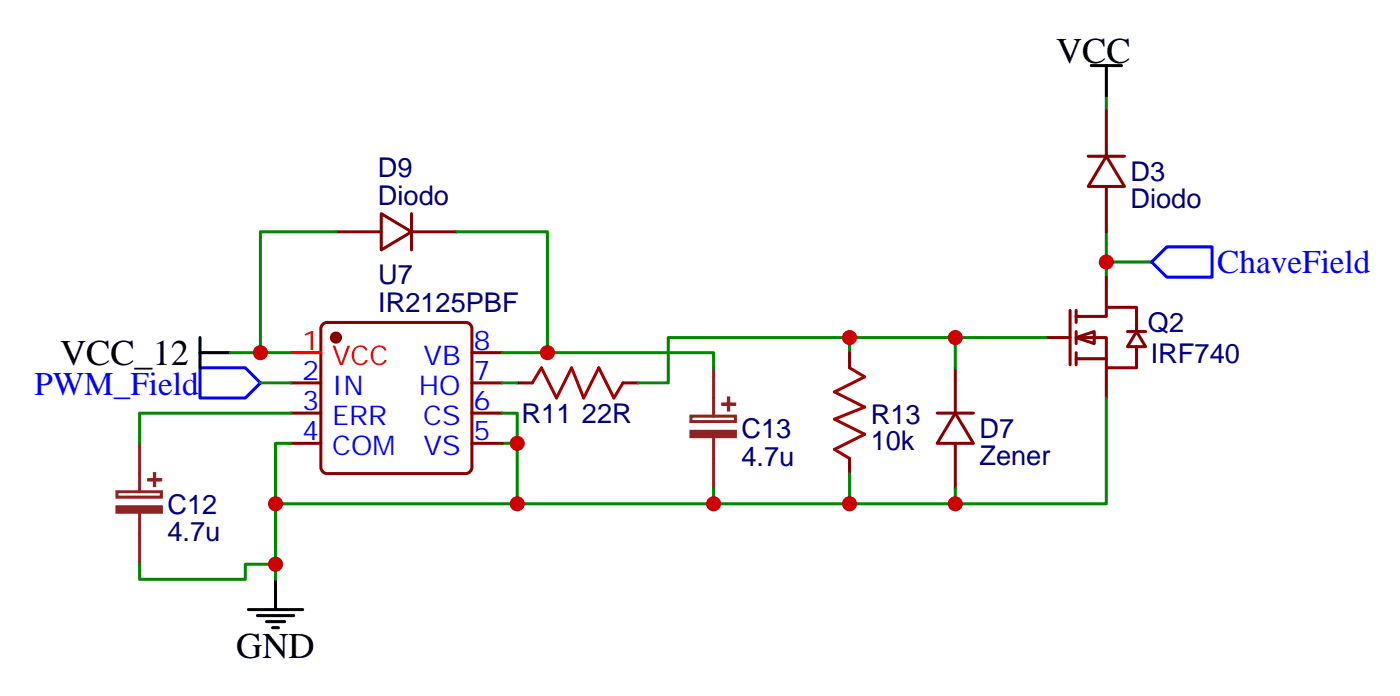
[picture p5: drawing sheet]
<svg xmlns="http://www.w3.org/2000/svg" width="163mm" height="81mm" viewBox="0 0 163 81" stroke-linecap="round" stroke-linejoin="round" font-family="sans-serif">
<path d="M129.2 11.2v1.7M129.2 27.1v5.2M129.2 30.6h5.3M83.3 58.8h15.9" fill="none" stroke="#008700" stroke-width=".35"/>
<path d="M127.4 7.7h3.6M129.2 7.7v3.5" fill="none" stroke="#000" stroke-width=".35"/>
<path d="M125.7 39.4l2.1-.7v1.4z" fill="#fff" stroke="#870000" stroke-width=".35"/>
<g fill="none" stroke="#870000" stroke-width=".35">
<path d="M127.1 18.2h4.2M129.2 18.2l2.1 3.6h-4.2zM129.2 12.9v5.3M37.7 37.8l.5-.2h16.2a.71 .71 0 0 1 .7 .7v16.3a.76 .76 0 0 1-.7 .7h-16.2a.76 .76 0 0 1-.7-.7v-16.3zM39.2 27.1h5.3M44.5 24.9l3.5 2.2-3.5 2.1zM48 24.9v4.3M48 27.1h5.3M122.1 39.4h2.9M125 36.2v6.4M125.7 36.9h3.5v-1h3.5v2.8M125.7 39.4h3.5v3.5h3.5v-2.4"/>
<path d="M125.7 36.2v1.4M125.7 38.7v1.4M129.2 21.8v5.3M129.2 32.3v3.6M131.7 38.7h2.1M132.7 38.7l1.1 1.8h-2.1zM33.9 48.2h3.6M33.9 44.7h3.6M33.9 51.8h3.6M55.1 48.2h3.5M55.1 44.7h3.5M55.1 51.8h3.5"/>
<path d="M55.1 41.2h3.5M60.4 44.7h1.8M72.7 44.7h1.8M99.2 41.2v1.7M99.2 53.5v1.8M109.4 48.2h4.3M111.5 48.2l2.2 3.6h-4.3zM111.5 42.9v5.3M111.5 51.8v5.2M125.7 41.9h3.5M125.7 41.2v1.4M129.2 42.9v3.6"/>
</g>
<g fill="none" stroke="#008700" stroke-width=".35">
<path d="M39.2 27.1h-8.8v14.1M53.3 27.1h10.6v14.1h-5.3M99.2 39.4v1.8M111.5 39.4v3.5M122.1 39.4h-44.1v5.3h-3.5M26.9 41.2h7M30.4 44.7h3.5M32.2 58.8h28.2M33.9 51.8h-1.7v15.8M33.9 48.2h-17.6v3.6M58.6 48.2h1.8v10.6h22.9v-1.8M58.6 51.8h1.8"/>
<path d="M58.6 44.7h1.8M63.9 41.2h19.4v1.7M99.2 55.3v3.5h12.3M129.2 46.5v12.3h-17.7v-1.8M16.3 65.9v1.7h12.3v-1.7h3.6"/>
</g>
<path d="M62.2 44.7l1-1.8 1.8 3.6 1.7-3.6 1.5 3.6 1.7-3.6 1.8 3.6 1-1.8M99.2 42.9l1.8 1.1-3.6 1.8 3.6 1.7-3.6 1.4 3.6 1.8-3.6 1.8 1.8 1" fill="none" stroke="#a10000" stroke-width=".35"/>
<path d="M134.5 30.6l1.7-1.8h5.3v3.5h-5.3zM23.4 42.9h5.2l1.8 1.8-1.8 1.8h-5.2z" fill="none" stroke="#00f" stroke-width=".35"/>
<circle cx="39.2" cy="39.4" r=".53" fill="#870000" stroke="#870000" stroke-width=".35"/>
<path d="M33.9 41.2h3.6" fill="none" stroke="#f00" stroke-width=".35"/>
<path d="M23.4 39.4v3.5M23.4 41.2h3.5M29 71.2h6.3M30.1 71.9h4.2M31.1 72.6h2.1M31.8 73.3h.7M32.2 67.6v3.6" fill="none" stroke="#000" stroke-width=".35"/>
<path d="M13.7 57.4h5.1v.6h-5.1zM16.3 51.8v5.6M16.3 59.9v6M80.7 48.6h5.2v.6h-5.2zM83.3 42.9v5.7M83.3 51v6" fill="none" stroke="#8c2424" stroke-width=".35"/>
<g fill="#8c2424" stroke="#8c2424" stroke-width=".35">
<path d="M80.7 50.3h5.2v.7h-5.2z"/>
<path d="M84.4 47.2h1.4z"/>
<path d="M85.1 46.5v1.4z"/>
<path d="M13.7 59.2h5.1v.6h-5.1z"/>
<path d="M17.4 56h1.4z"/>
<path d="M18 55.3l.1 1.4z"/>
</g>
<g fill="#c00">
<circle cx="129.2" cy="30.6" r=".88"/>
<circle cx="99.2" cy="58.8" r=".88"/>
<circle cx="83.3" cy="58.8" r=".88"/>
<circle cx="99.2" cy="39.4" r=".88"/>
<circle cx="111.5" cy="39.4" r=".88"/>
<circle cx="111.5" cy="58.8" r=".88"/>
<circle cx="32.2" cy="58.8" r=".88"/>
<circle cx="60.4" cy="58.8" r=".88"/>
<circle cx="60.4" cy="51.8" r=".88"/>
<circle cx="30.4" cy="41.2" r=".88"/>
<circle cx="63.9" cy="41.2" r=".88"/>
<circle cx="32.2" cy="65.9" r=".88"/>
</g>
<g font-size="4.2">
<text x="123.3" y="7.3">VCC</text>
<text x="7" y="42.6">VCC_12</text>
<text x="27.6" y="76.8">GND</text>
</g>
<g font-size="3.9" fill="#00f">
<text x="142.1" y="31.8">ChaveField</text>
<text x="4" y="46.1">PWM_Field</text>
</g>
<g font-size="3.2" fill="#000080">
<text x="44.1" y="23.9">Diodo</text>
<text x="44.1" y="20.6">D9</text>
<text x="132" y="21.1">D3</text>
<text x="132" y="24.3">Diodo</text>
<text x="44.2" y="33.2">U7</text>
<text x="44.2" y="36.4">IR2125PBF</text>
<text x="134" y="38.8">Q2</text>
<text x="134.4" y="42.3">IRF740</text>
<text x="60.9" y="49.4">R11</text>
<text x="67.9" y="49.4">22R</text>
<text x="86.6" y="51.1">C13</text>
<text x="101.7" y="52.5">10k</text>
<text x="101.7" y="49.5">R13</text>
<text x="114.4" y="51.1">D7</text>
<text x="19.5" y="60">C12</text>
<text x="86.6" y="54.3">4.7u</text>
<text x="114.4" y="54.3">Zener</text>
<text x="19.5" y="63.2">4.7u</text>
</g>
<g font-size="3.2" fill="#f00">
<text x="35.3" y="40.8">1</text>
<text x="38.8" y="42.6">VCC</text>
</g>
<g font-size="3.2" fill="#00f">
<text x="55.3" y="40.8">8</text>
<text x="35.3" y="44.3">2</text>
<text x="35.3" y="47.9">3</text>
<text x="38.8" y="46.1">IN</text>
<text x="48.9" y="46.1">HO</text>
<text x="49.5" y="42.6">VB</text>
<text x="55.3" y="47.9">6</text>
<text x="55.3" y="44.3">7</text>
<text x="35.3" y="51.4">4</text>
<text x="38.8" y="49.6">ERR</text>
<text x="38.8" y="53.2">COM</text>
<text x="49.4" y="49.6">CS</text>
<text x="49.5" y="53.2">VS</text>
<text x="55.3" y="51.4">5</text>
</g>
</svg>
